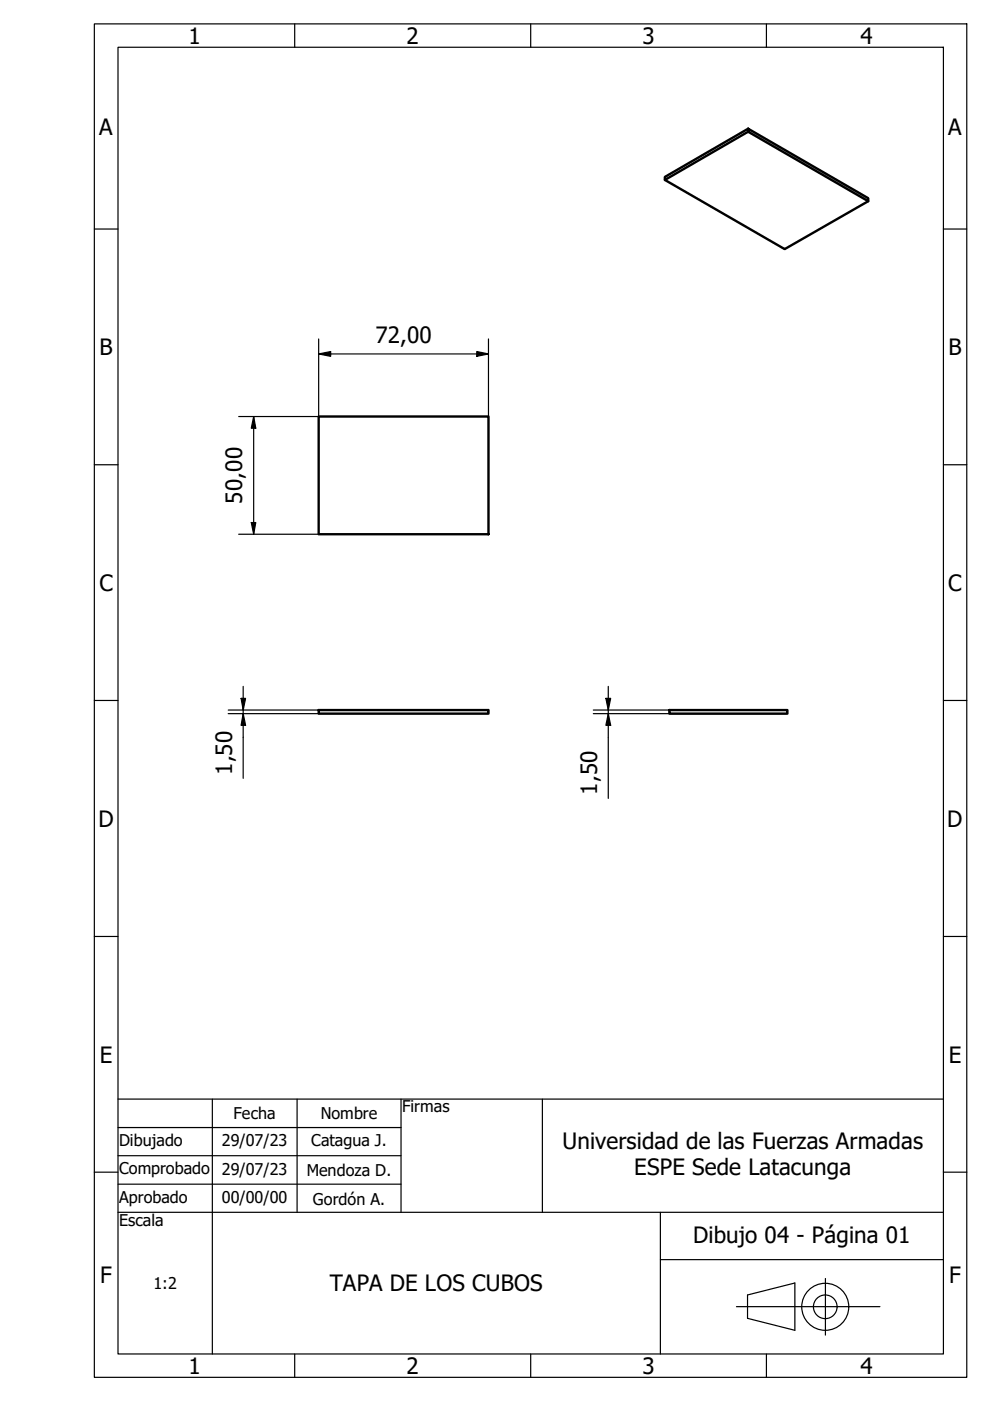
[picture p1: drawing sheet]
<svg xmlns="http://www.w3.org/2000/svg" width="210mm" height="297mm" viewBox="0 0 210 297" stroke-linecap="round" stroke-linejoin="round" font-family="sans-serif">
<!-- layer: Visible (ISO) -->
<path d="M158.6 27.3l25.5 14.7v.7l-25.5-14.8zM158.6 27.3l-17.6 10.2v.6l25.4 14.7 17.7-10.1M158.6 27.9l-17.6 10.2M67.6 88.3h36v25h-36zM67.6 150.5h36v.8h-36zM141.9 150.5h25v.8h-25z" fill="none" stroke="#000" stroke-width=".51"/>
<g fill="none" stroke="#000" stroke-width=".25">
<path d="M20 5.1h185v286.9h-185zM25 10h175v277.1h-175zM62.5 5.1v4.9M112.5 5.1v4.9M162.5 5.1v4.9M20 48.6h5M200 48.6h5M20 98.5h5M200 98.5h5M20 148.5h5M200 148.5h5M20 198.6h5"/>
<path d="M200 198.6h5M25 239.1h60M25 233h175M45 233v54.1M63 233v24M85 233v24M115 233v24M20 248.5h5M25 245h60M25 251.1h60M25 257h175M140 257v30.1"/>
<path d="M200 248.5h5M140 267.1h60M156.1 277h30.5M158.5 274.6l10-2.6v10.1l-10-2.6zM175 271.1v12M62.5 287.1v4.9M112.5 287.1v4.9M162.5 287.1v4.9"/>
<circle cx="175" cy="277.1" r="5"/>
<circle cx="175" cy="277.1" r="2.51"/>
</g>
<!-- layer: Cota (ISO) -->
<g fill="none" stroke="#000" stroke-width=".25">
<path d="M67.6 75l2.5-.5v1.1zM67.6 75h36M67.6 71.9v16.4h-17M101.1 74.5l2.5 .5-2.5 .6zM103.6 71.9v16.4M53.8 88.3l.4 2.5h-.9zM53.8 88.3v25M50.6 113.3h17M53.3 110.8h.9l-.4 2.5zM48.4 151.3h19.2M48.4 150.5h19.2M51.1 148.1h1l-.5 2.4z"/>
<path d="M51.6 151.3l.5 2.5h-1zM51.6 145.5v19.5M125.8 151.3h41.1M125.8 150.5h41.1M128.5 148.1h1l-.5 2.4zM129 151.3l.5 2.5h-1zM129 145.5v23.8"/>
</g>
<path d="M67.6 75l2.5-.5v1.1zM101.1 74.5l2.5 .5-2.5 .6zM53.8 88.3l.4 2.5h-.9zM53.3 110.8h.9l-.4 2.5zM51.1 148.1h1l-.5 2.4zM51.6 151.3l.5 2.5h-1zM128.5 148.1h1l-.5 2.4zM129 151.3l.5 2.5h-1z" fill="#000"/>
<g font-size="4.8">
<text x="39.9" y="9.3">1</text>
<text x="86.2" y="9.3">2</text>
<text x="136.2" y="9.3">3</text>
<text x="182.4" y="9.3">4</text>
<text x="21" y="28.6">A</text>
<text x="201" y="28.6">A</text>
<text x="21.1" y="75.3">B</text>
<text x="79.6" y="72.7">72,00</text>
<text x="201.1" y="75.3">B</text>
<text x="51.4" y="106.8" transform="rotate(-90 51.4 106.8)">50,00</text>
<text x="21.1" y="125.3">C</text>
<text x="201" y="125.3">C</text>
<text x="49.2" y="164.3" transform="rotate(-90 49.2 164.3)">1,50</text>
<text x="126.6" y="168.5" transform="rotate(-90 126.6 168.5)">1,50</text>
<text x="20.9" y="175.3">D</text>
<text x="200.9" y="175.3">D</text>
<text x="21.1" y="225.3">E</text>
<text x="201.2" y="225.3">E</text>
<text x="119.3" y="243.5">Universidad de las Fuerzas Armadas</text>
<text x="134.5" y="249.2">ESPE Sede Latacunga</text>
<text x="146.9" y="263.5">Dibujo 04 - Página 01</text>
<text x="21.3" y="272">F</text>
<text x="69.9" y="273.8">TAPA DE LOS CUBOS</text>
<text x="201.2" y="272">F</text>
<text x="39.9" y="291.3">1</text>
<text x="86.2" y="291.3">2</text>
<text x="136.2" y="291.3">3</text>
<text x="182.4" y="291.3">4</text>
</g>
<g font-size="3.4">
<text x="49.5" y="237.3">Fecha</text>
<text x="68" y="237.3">Nombre</text>
<text x="85.3" y="235.8">Firmas</text>
<text x="25.3" y="243">Dibujado</text>
<text x="47.1" y="243.1">29/07/23</text>
<text x="66" y="242.9">Catagua J.</text>
<text x="25.3" y="249">Comprobado</text>
<text x="47.1" y="249.1">29/07/23</text>
<text x="65" y="249.3">Mendoza D.</text>
<text x="25.3" y="255">Aprobado</text>
<text x="47.1" y="255.1">00/00/00</text>
<text x="66.4" y="255.4">Gordón A.</text>
<text x="25.3" y="259.9">Escala</text>
<text x="32.5" y="273.3">1:2</text>
</g>
</svg>
